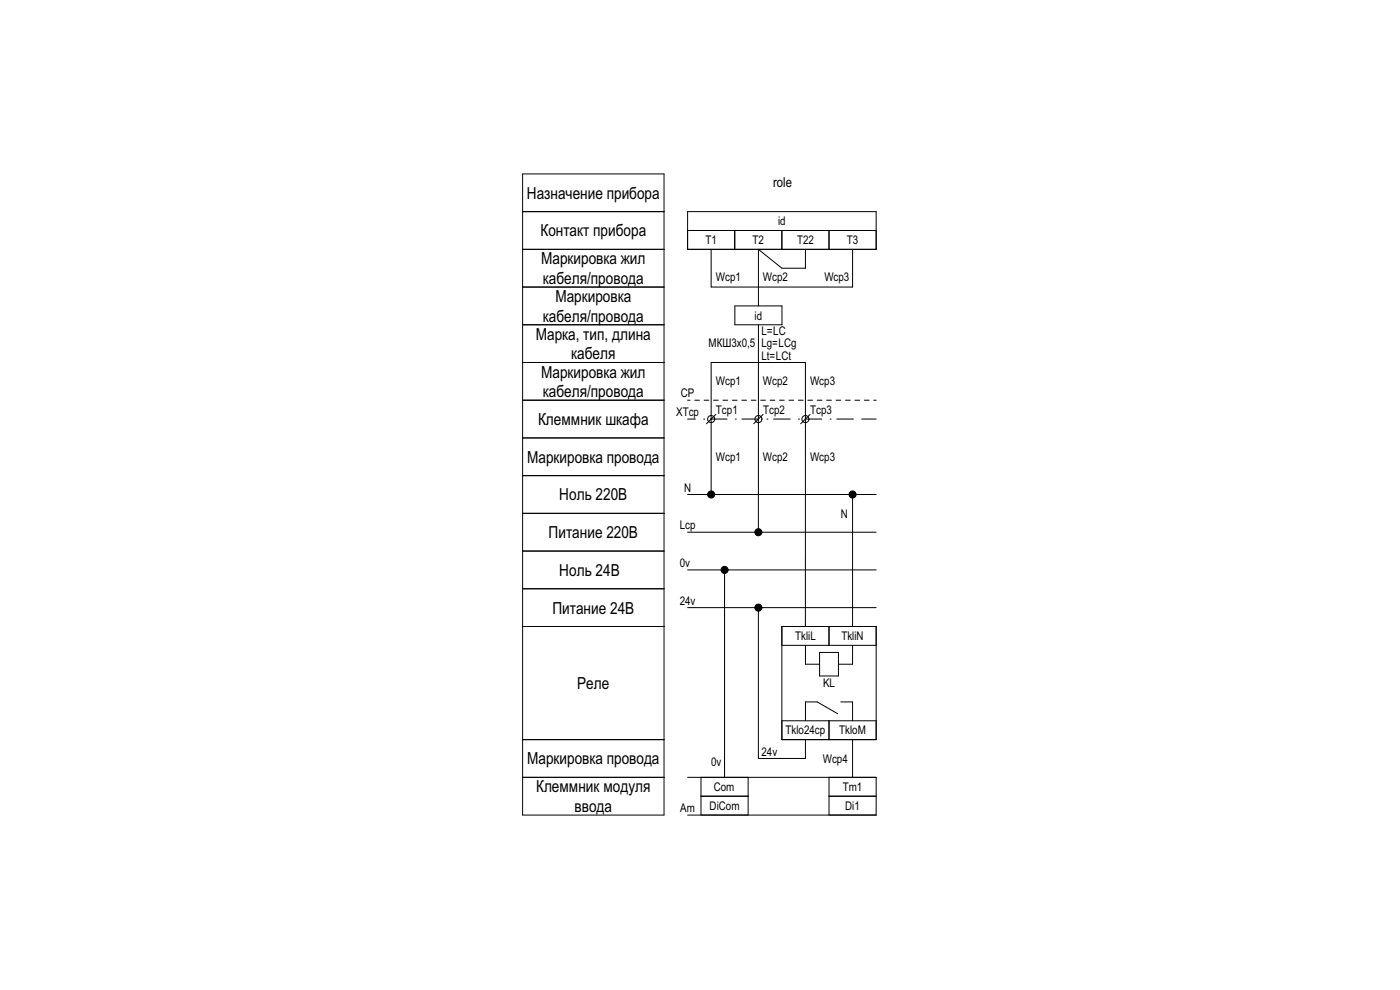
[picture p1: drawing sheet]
<svg xmlns="http://www.w3.org/2000/svg" width="297mm" height="210mm" viewBox="0 0 297 210" stroke-linecap="round" stroke-linejoin="round" font-family="sans-serif">
<!-- layer: cp_names -->
<path d="M110.9 76.9h30v96h-30zM110.9 92.9h30M110.9 84.9h30M110.9 108.9h30M110.9 100.9h30M110.9 116.9h30M110.9 132.9h30M110.9 124.9h30M110.9 156.9h30M110.9 164.9h30" fill="none" stroke="#000" stroke-width=".21"/>
<!-- layer: id_names -->
<path d="M110.9 36.9h30v40h-30zM110.9 52.9h30M110.9 44.9h30M110.9 68.9h30M110.9 60.9h30" fill="none" stroke="#000" stroke-width=".21"/>
<!-- layer: cp_static_di -->
<g fill="none" stroke="#000" stroke-width=".21">
<path d="M160.9 68.9v43.2M145.9 88.9h1.6M145.9 84.9h.5M147.4 84.9h1M149.3 88.9h.1M149.4 84.9h1M150.7 88.9h3.5M151.4 84.9h1M151.9 87.9l-2 2M153.4 84.9h1M155.4 84.9h1M156 88.9h.1"/>
<path d="M157.4 84.9h1M157.4 88.9h3.5M159.4 84.9h1M161.4 84.9h1M161.9 87.9l-2 2M162.7 88.9h.1M163.4 84.9h1M164.1 88.9h3.5M165.4 84.9h1M167.4 84.9h1M169.4 84.9h1M169.4 88.9h.1"/>
<path d="M170.8 88.9h3.5M171.4 84.9h1M171.9 87.9l-2 2M173.4 84.9h1M175.4 84.9h1M176.1 88.9h.1M177.4 84.9h1M177.5 88.9h3.5M179.4 84.9h1M181.4 84.9h1M182.8 88.9h3.1M183.4 84.9h1"/>
<path d="M185.4 84.9h.5M145.9 104.9h40M145.9 112.9h40M150.9 104.1v-27.2h20v56M180.9 105.6v27.3M145.9 128.9h40M145.9 120.9h40M153.7 121.6v43.3M160.9 129.6v31.3h10v-4M165.9 132.9h20v24h-20zM165.9 136.9h20M170.9 136.9v4h3"/>
<path d="M173.9 138.4h4v5h-4zM175.9 132.9v4M180.9 136.9v4h-3M165.9 152.9h20M175.9 152.9v4M177.7 151.4l-4.3-2.5h-2.5v4M178.4 148.9h2.5v4M180.9 156.9v8M145.9 164.9h40v8h-40M148.7 168.9h10M148.7 164.9v8M158.7 164.9v8"/>
<path d="M175.9 168.9h10M175.9 164.9v8"/>
<circle cx="150.9" cy="88.9" r=".75"/>
<circle cx="160.9" cy="88.9" r=".75"/>
<circle cx="170.9" cy="88.9" r=".75"/>
<circle cx="150.9" cy="104.9" r=".75"/>
<circle cx="160.9" cy="112.9" r=".75"/>
<circle cx="180.9" cy="104.9" r=".75"/>
<circle cx="153.7" cy="120.9" r=".75"/>
<circle cx="160.9" cy="128.9" r=".75"/>
</g>
<!-- layer: id_static_di -->
<path d="M145.9 44.9h40v8h-40zM145.9 48.9h40M150.9 52.9v8h30v-8M155.9 48.9v4M165.9 48.9v4M170.9 52.9v4h-5l-5-4v12M175.9 48.9v4M155.9 64.9h10v4h-10z" fill="none" stroke="#000" stroke-width=".21"/>
<!-- layer: cp_static_di -->
<g fill="#000">
<circle cx="150.9" cy="104.9" r=".75"/>
<circle cx="160.9" cy="112.9" r=".75"/>
<circle cx="180.9" cy="104.9" r=".75"/>
<circle cx="153.7" cy="120.9" r=".75"/>
<circle cx="160.9" cy="128.9" r=".75"/>
</g>
<g font-size="3.5">
<text x="111.8" y="42.1">Назначение прибора</text>
<text x="114.6" y="50.1">Контакт прибора</text>
<text x="114.8" y="56.1">Маркировка жил</text>
<text x="115.2" y="60.2">кабеля/провода</text>
<text x="117.8" y="64.1">Маркировка</text>
<text x="115.2" y="68.2">кабеля/провода</text>
<text x="113.7" y="72.1">Марка, тип, длина</text>
<text x="121.2" y="76.2">кабеля</text>
<text x="114.8" y="80.1">Маркировка жил</text>
<text x="115.2" y="84.2">кабеля/провода</text>
<text x="114.1" y="90.1">Клеммник шкафа</text>
<text x="111.8" y="98.1">Маркировка провода</text>
<text x="118.7" y="106.1">Ноль 220В</text>
<text x="116.4" y="114.1">Питание 220В</text>
<text x="118.7" y="122.1">Ноль 24В</text>
<text x="117.2" y="130.1">Питание 24В</text>
<text x="122.5" y="146.1">Реле</text>
<text x="111.8" y="162.1">Маркировка провода</text>
<text x="113.7" y="168.1">Клеммник модуля</text>
<text x="121.9" y="172.2">ввода</text>
</g>
<text font-size="2.9" x="164" y="39.6">role</text>
<g font-size="2.5">
<text x="165.1" y="47.8">id</text>
<text x="149.7" y="51.8">T1</text>
<text x="159.7" y="51.8">Т2</text>
<text x="169.1" y="51.8">Т22</text>
<text x="179.7" y="51.8">Т3</text>
<text x="151.9" y="59.6">Wcp1</text>
<text x="161.9" y="59.6">Wcp2</text>
<text x="174.9" y="59.6">Wcp3</text>
<text x="160.1" y="67.8">id</text>
<text x="161.5" y="71.1">L=LC</text>
<text x="150.3" y="73.6">МКШ3х0,5</text>
<text x="161.5" y="73.6">Lg=LCg</text>
<text x="161.5" y="76.3">Lt=LCt</text>
<text x="151.9" y="81.6">Wcp1</text>
<text x="161.9" y="81.6">Wcp2</text>
<text x="171.8" y="81.6">Wcp3</text>
<text x="143.4" y="88.3">XTcp</text>
<text x="144.4" y="84.3">CP</text>
<text x="151.9" y="87.8">Tcp1</text>
<text x="161.9" y="87.8">Tcp2</text>
<text x="171.9" y="87.8">Tcp3</text>
<text x="151.9" y="97.8">Wcp1</text>
<text x="161.9" y="97.8">Wcp2</text>
<text x="171.8" y="97.8">Wcp3</text>
<text x="145.1" y="104.3">N</text>
<text x="144.2" y="112.3">Lcp</text>
<text x="178.4" y="109.8">N</text>
<text x="144.2" y="120.3">0v</text>
<text x="144.2" y="128.3">24v</text>
<text x="168.7" y="135.8">TkliL</text>
<text x="178.5" y="135.8">ТkliN</text>
<text x="174.6" y="145.8">KL</text>
<text x="166.6" y="155.8">Тklo24cp</text>
<text x="178" y="155.8">TkloM</text>
<text x="161.5" y="160.3">24v</text>
<text x="174.5" y="161.8">Wcp4</text>
<text x="150.9" y="162.4">0v</text>
<text x="151.4" y="167.8">Com</text>
<text x="178.8" y="167.8">Tm1</text>
<text x="144.3" y="172.3">Am</text>
<text x="150.5" y="171.8">DiCom</text>
<text x="179.3" y="171.8">Di1</text>
</g>
</svg>
